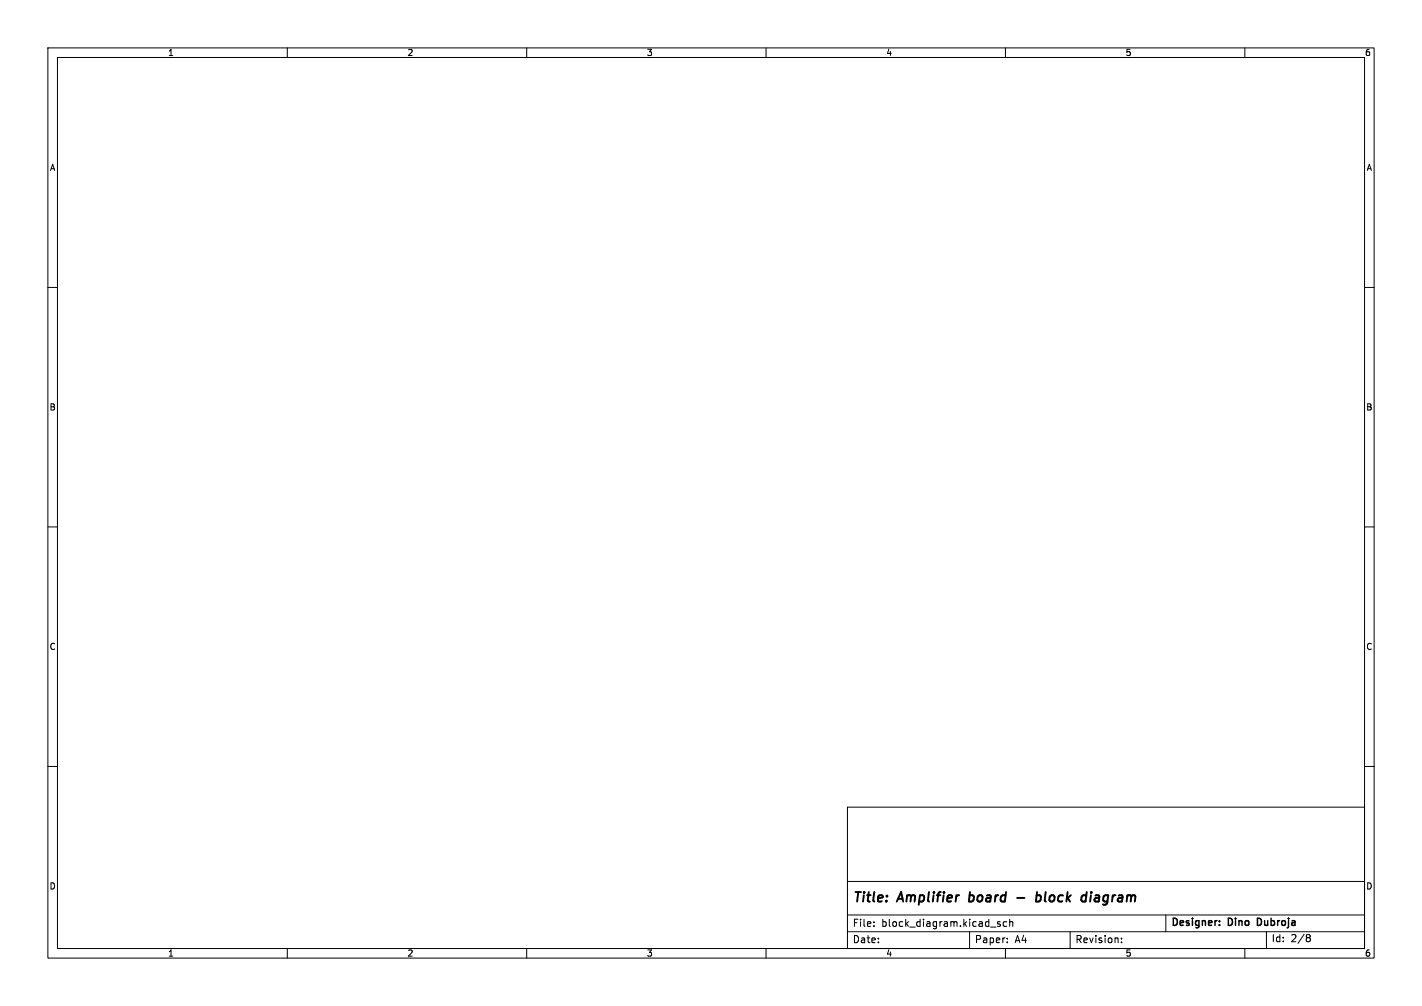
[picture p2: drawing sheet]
<svg xmlns="http://www.w3.org/2000/svg" width="297mm" height="210mm" viewBox="0 0 297 210" stroke-linecap="round" stroke-linejoin="round" font-family="sans-serif">
<g fill="none" stroke="#000" stroke-width=".21">
<path d="M10 10h277v190h-277zM12 12h273v186h-273zM60 10v2M110 10v2M160 10v2M210 10v2M260 10v2M10 60h2M285 60h2M10 110h2M285 110h2M10 160h2"/>
<path d="M285 160h2M177 168.5h108v29.5h-108zM60 198v2M110 198v2M160 198v2M177 191h108M177 184h108M177 194.5h108M182.5 193.3v.1M182.5 192.5v.1M202.5 194.5v3.5M208.9 192.5l-.4-.1-.2 .2 .1 .2 .5 .2v.3h-.6"/>
<path d="M210 198v2M210.2 192.5l-.4-.1-.3 .3 .2 .6h.5M210.4 196.7v.1M210.4 195.9v.1M210.9 192.5l.2-.1 .4 .1v.9M210.9 191.9v1.5M223.5 194.5v3.5M234.2 196.7v.1M234.2 195.9v.1M243.5 191v3.5M260 198v2M264.5 194.5v3.5"/>
<path d="M273.1 195.1h.3l.3 .3-.3 .3M273.1 195.7h.3M273.4 195.7l.3 .3v.3l-.3 .3h-.3"/>
</g>
<path d="M202.4 188.1l.1 .1M202.6 186.2l-.3 2M212.4 187.4h1.6M216.5 187h.8l.1 .3-.1 .5a.66 .66 0 0 1-.9 .3M216.6 186.2l-.3 2M227.8 186.9l-.1 1.3M227.9 186.2v.2" fill="none" stroke="#000" stroke-width=".4"/>
<path d="M254.7 193v.2M254.7 192.3v.1M263 191.7h-.4v1.5h.4" fill="none" stroke="#000" stroke-width=".3"/>
<g font-size="2.8">
<text x="178" y="188.9">Title:</text>
<text x="187.7" y="188.9">Amplifier</text>
<text x="203.2" y="188.9">board</text>
<text x="218.8" y="188.9">block</text>
<text x="229.1" y="188.9">diagram</text>
</g>
<g font-size="2.1">
<text x="178" y="197.1">Date:</text>
<text x="178" y="193.7">File:</text>
<text x="184.1" y="193.7">block_diagram.kicad_sch</text>
<text x="203.5" y="197.1">Paper:</text>
<text x="211.9" y="197.1">A4</text>
<text x="224.5" y="197.1">Revision:</text>
<text x="244.5" y="193.7">Designer:</text>
<text x="256.6" y="193.7">Dino</text>
<text x="263.3" y="193.7">Dubroja</text>
<text x="265.5" y="196.9">Id:</text>
<text x="269.6" y="196.9">2/8</text>
</g>
<g font-size="1.8">
<text x="35" y="11.9">1</text>
<text x="85" y="11.9">2</text>
<text x="135" y="11.9">3</text>
<text x="185" y="11.9">4</text>
<text x="235" y="11.9">5</text>
<text x="285" y="11.9">6</text>
<text x="10.3" y="35.9">A</text>
<text x="285.3" y="35.9">A</text>
<text x="10.3" y="85.9">B</text>
<text x="285.3" y="85.9">B</text>
<text x="10.3" y="135.9">C</text>
<text x="285.3" y="135.9">C</text>
<text x="10.3" y="185.9">D</text>
<text x="285.3" y="185.9">D</text>
<text x="35" y="199.9">1</text>
<text x="85" y="199.9">2</text>
<text x="135" y="199.9">3</text>
<text x="185" y="199.9">4</text>
<text x="235" y="199.9">5</text>
<text x="285" y="199.9">6</text>
</g>
</svg>
